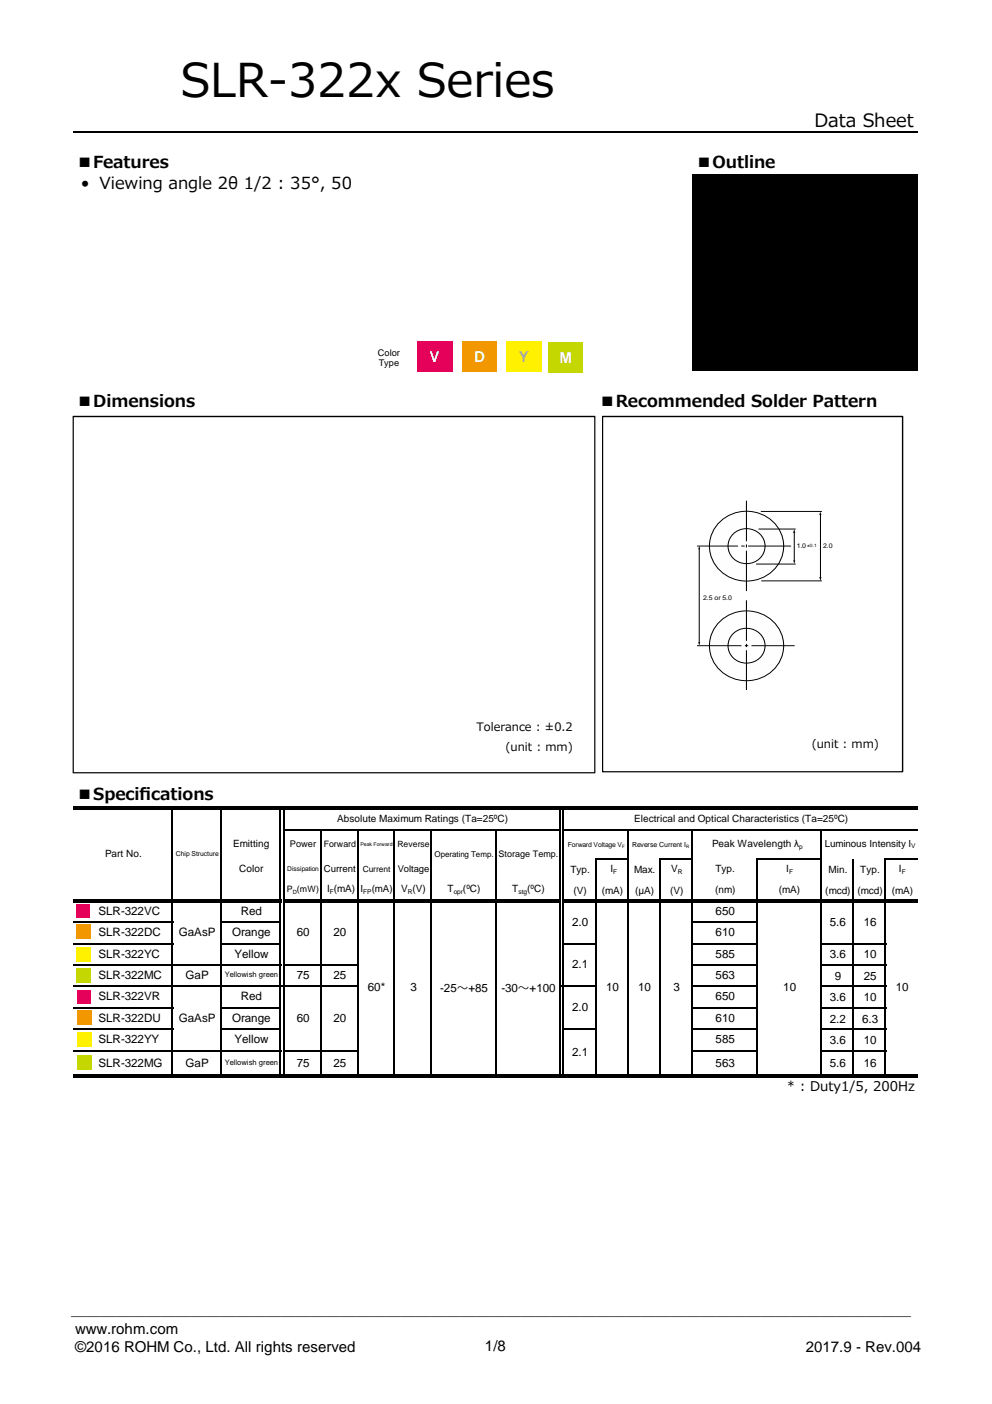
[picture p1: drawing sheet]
<svg xmlns="http://www.w3.org/2000/svg" width="210mm" height="297mm" viewBox="0 0 210 297" stroke-linecap="round" stroke-linejoin="round" font-family="sans-serif">
<path d="M146.5 37h47.7v41.5h-47.7zM15.5 170.7h178.7v.7h-178.7zM15.5 190.2h44v.7h-44zM59.9 190.2h58.8v.7h-58.8zM119 190.2h75.2v.7h-75.2zM15.5 227.2h178.7v.7h-178.7z" fill="#000"/>
<g fill="none" stroke="#000" stroke-width=".34">
<path d="M15.5 27.9h178.7M36.4 171.4v18.8M46.7 171.4v18.8M59.4 171.4v18.8M60.1 171.4v18.8M60.2 175.5h58.5M67.9 175.7v14.5M75.6 175.7v14.5M83.4 175.7v14.5M91.2 175.7v14.5M104.9 175.7v14.5M118.5 171.4v18.8"/>
<path d="M119.2 171.4v18.8M119.4 175.5h74.8M132.8 175.7v14.5M146.5 175.7v14.5M173.7 175.7v14.5M15.5 195.1h21.1M15.5 199.6h21.1M36.4 190.9v36.3M46.7 190.9v36.3M46.9 195.1h12.6M46.9 199.6h12.6M59.4 190.9v36.3"/>
<path d="M60.1 190.9v36.3M67.9 190.9v36.3M75.6 190.9v36.3M83.4 190.9v36.3M91.2 190.9v36.3M104.9 190.9v36.3M118.5 190.9v36.3M119.2 190.9v36.3M119.4 199.6h6.8M126 181.6v8.6M126 190.9v36.3M126.2 181.8h6.8"/>
<path d="M132.8 190.9v36.3M139.7 181.6v8.6M139.7 190.9v36.3M139.8 181.8h6.8M146.5 190.9v36.3M146.6 195.1h13.7M146.6 199.6h13.7M160.1 181.6v8.6M160.1 190.9v36.3M160.3 181.8h13.6M173.7 190.9v36.3M173.9 199.6h13.6"/>
<path d="M180.6 181.8v8.4M180.6 190.9v36.3M187.4 181.6v8.6M187.4 190.9v36.3M187.5 181.8h6.7M15.5 204.2h44M15.5 208.7h60.3M15.5 213.2h21.1M15.5 217.8h21.1M46.9 213.2h12.6M46.9 217.8h12.6M60.2 204.2h15.6"/>
<path d="M118.7 208.7h7.5M119.4 217.8h6.8M146.6 204.2h13.7M146.6 208.7h13.7M146.6 213.2h13.7M146.6 217.8h13.7M173.9 204.2h13.6M173.9 208.7h13.6M173.9 213.2h13.6M173.9 217.8h13.6M15.5 222.3h44M60.2 222.3h15.6"/>
<path d="M146.6 222.3h13.7M173.9 222.3h13.6"/>
</g>
<path d="M15.5 88.1h110.4v75.4h-110.4z" fill-rule="evenodd" fill="#fff"/>
<path d="M15.4 88h110.6v75.6h-110.6zM15.6 88.1v75.4l-.1-.1h110.4l-.2 .1v-75.4l.2 .2h-110.4z" fill="#000"/>
<path d="M127.5 88.1h63.5v75.2h-63.5z" fill-rule="evenodd" fill="#fff"/>
<path d="M127.4 88h63.7v75.4h-63.7zM127.6 88.1v75.2l-.1-.1h63.5l-.2 .1v-75.2l.2 .2h-63.5z" fill="#000"/>
<path d="M88.2 72.1h7.5v6.5h-7.5z" fill-rule="evenodd" fill="#e5005a"/>
<path d="M97.8 72.2h7.4v6.5h-7.4z" fill-rule="evenodd" fill="#f39700"/>
<path d="M107.1 72.2h7.4v6.5h-7.4z" fill-rule="evenodd" fill="#fff100"/>
<path d="M116 72.3h7.4v6.5h-7.4z" fill-rule="evenodd" fill="#c4d700"/>
<path d="M152 110.7a7.4 7.4 0 0 0-1.1 8.1 7.4 7.4 0 0 0 7 4.1 7.4 7.4 0 0 0 6.7-11.4 8.2 8.2 0 0 0-12.6-.8zM155.2 112.9a3.9 3.9 0 0 1 4.8-.5 3.9 3.9 0 0 1 1.6 4.6 3.9 3.9 0 0 1-5 2 3.9 3.9 0 0 1-2.2-4.9z" fill="#fefefe"/>
<path d="M152 110.7a8 8 0 0 1 13.7 3.7 7.8 7.8 0 0 1-11.1 7.8 7.2 7.2 0 0 1-2.6-11.5zM155.2 112.9a3.9 3.9 0 0 1 4.8-.5 3.9 3.9 0 0 1 1.6 4.6 3.9 3.9 0 0 1-5 2 3.9 3.9 0 0 1-2.2-4.9z" fill="none" stroke="#000" stroke-width=".21"/>
<path d="M152 131.8a7.4 7.4 0 0 0-1.1 8.1 7.4 7.4 0 0 0 7 4.1 7.4 7.4 0 0 0 6.7-11.4 8.2 8.2 0 0 0-12.6-.8zM155.2 134a3.9 3.9 0 0 1 4.8-.5 3.9 3.9 0 0 1 1.6 4.6 3.9 3.9 0 0 1-4.7 2.1 3.9 3.9 0 0 1-2.8-4.3l.3-.7z" fill="#fefefe"/>
<g fill="none" stroke="#000" stroke-width=".21">
<path d="M147.5 115.5h8.7M148 116.1v19.9M156.8 115.5h.8M157.9 105.9v8.6M157.9 115.2v.6M157.9 116.5v8.6M158.3 115.5h9.1M160 119.3h8.4M160.5 111.9h7.9M161 108.2h12.9M168.1 112.6v6.1M173.6 108.8v13.5"/>
<path d="M147.5 136.6h9.4M152 131.8a8 8 0 0 1 13.7 3.7 7.8 7.8 0 0 1-11.1 7.8 7.2 7.2 0 0 1-2.6-11.5zM155.2 134a3.9 3.9 0 0 1 4.8-.5 3.9 3.9 0 0 1 1.6 4.6 3.9 3.9 0 0 1-4.7 2.1 3.9 3.9 0 0 1-2.8-4.3l.3-.7zM157.6 136.6h.7M157.9 127v8.6M157.9 136.2v.7M157.9 137.6v8.4M159 136.6h9.1M161.1 122.9h12.8"/>
</g>
<path d="M148 115.5l.2 .7h-.5zM167.9 118.6h.4l-.2 .7zM168.1 111.9l.2 .8h-.5zM173.6 108.2l.2 .8h-.4zM147.7 135.8h.5l-.2 .8zM173.4 122.1h.4l-.2 .8z" fill="#000"/>
<path d="M16.2 191.3h2.8v2.8h-2.8z" fill-rule="evenodd" fill="#e5005a"/>
<path d="M16.2 195.6h3v3h-3z" fill-rule="evenodd" fill="#f39700"/>
<path d="M16.2 200.4h3v3h-3z" fill-rule="evenodd" fill="#fff100"/>
<path d="M16.2 204.9h3v3h-3z" fill-rule="evenodd" fill="#c4d700"/>
<path d="M16.5 209.5h2.8v2.7h-2.8z" fill-rule="evenodd" fill="#e5005a"/>
<path d="M16.5 213.7h3v3h-3z" fill-rule="evenodd" fill="#f39700"/>
<path d="M16.5 218.5h3v3h-3z" fill-rule="evenodd" fill="#fff100"/>
<path d="M16.5 223.3h3v3h-3z" fill-rule="evenodd" fill="#c4d700"/>
<text font-size="9.9" x="38.2" y="20.4">SLR-322x Series</text>
<text font-size="3.9" x="172.3" y="27">Data Sheet</text>
<g font-size="3.5">
<text x="16.2" y="35.6">■Features</text>
<text x="147.2" y="35.6">■Outline</text>
<text x="17.1" y="40.1">• Viewing angle 2θ 1/2 : 35°, 50</text>
<text x="16.2" y="86.1">■Dimensions</text>
<text x="126.8" y="86.1">■Recommended Solder Pattern</text>
<text x="16.2" y="169.3">■Specif</text>
<text x="29.5" y="169.3">ications</text>
</g>
<g font-size="3.2" fill="#fff">
<text x="90.9" y="76.5">V</text>
<text x="100.3" y="76.6">D</text>
<text x="118.4" y="76.7">M</text>
</g>
<text font-size="3.2" fill="#a6a6a6" x="109.8" y="76.6">Y</text>
<g font-size="3.2">
<text x="15" y="278.2">＿＿＿＿＿＿＿＿＿＿＿＿＿＿＿＿＿＿＿＿＿＿＿＿＿＿＿＿＿＿＿＿＿＿＿＿＿＿＿＿＿＿＿＿＿＿＿＿＿＿＿＿＿＿＿＿</text>
<text x="15.9" y="282.2">www.rohm.com</text>
<text x="15.9" y="286.1">©2016 ROHM Co., Ltd. All rights reserved</text>
<text x="102.6" y="285.7">1/8</text>
<text x="170.5" y="286.1">2017.9 - Rev.004</text>
</g>
<text font-size="2.8" x="166.5" y="230.7">* : Duty1/5, 200Hz</text>
<g font-size="2.5">
<text x="100.8" y="154.7">Tolerance : ±0.2</text>
<text x="107" y="158.8">(unit : mm)</text>
<text x="171.7" y="158.3">(unit : mm)</text>
<text x="20.8" y="193.5">SLR-322VC</text>
<text x="50.9" y="193.5">Red</text>
<text x="121.1" y="195.8">2.0</text>
<text x="151.4" y="193.5">650</text>
<text x="175.6" y="195.8">5.6</text>
<text x="182.8" y="195.8">16</text>
<text x="20.8" y="198.1">SLR-322DC</text>
<text x="20.8" y="202.6">SLR-322YC</text>
<text x="37.8" y="198.1">GaAsP</text>
<text x="49.1" y="198.1">Orange</text>
<text x="49.6" y="202.6">Yellow</text>
<text x="62.8" y="198.1">60</text>
<text x="70.6" y="198.1">20</text>
<text x="151.4" y="198.1">610</text>
<text x="151.4" y="202.6">585</text>
<text x="175.6" y="202.8">3.6</text>
<text x="182.8" y="202.8">10</text>
<text x="20.8" y="207.1">SLR-322MC</text>
<text x="39.3" y="207.1">GaP</text>
<text x="62.8" y="207.1">75</text>
<text x="70.6" y="207.1">25</text>
<text x="77.9" y="209.8">60*</text>
<text x="86.8" y="209.8">3</text>
<text x="93.1" y="209.8">-25〜+85</text>
<text x="106.1" y="209.8">-30〜+100</text>
<text x="121.1" y="204.9">2.1</text>
<text x="128.2" y="209.8">10</text>
<text x="135" y="209.8">10</text>
<text x="142.5" y="209.8">3</text>
<text x="151.4" y="207.1">563</text>
<text x="165.7" y="209.8">10</text>
<text x="176.6" y="207.3">9</text>
<text x="182.8" y="207.3">25</text>
<text x="189.6" y="209.8">10</text>
<text x="20.8" y="211.7">SLR-322VR</text>
<text x="50.9" y="211.7">Red</text>
<text x="121.1" y="214">2.0</text>
<text x="151.4" y="211.7">650</text>
<text x="175.6" y="211.8">3.6</text>
<text x="182.8" y="211.8">10</text>
<text x="20.8" y="216.2">SLR-322DU</text>
<text x="20.8" y="220.7">SLR-322YY</text>
<text x="37.8" y="216.2">GaAsP</text>
<text x="49.1" y="216.2">Orange</text>
<text x="49.6" y="220.7">Yellow</text>
<text x="62.8" y="216.2">60</text>
<text x="70.6" y="216.2">20</text>
<text x="151.4" y="216.2">610</text>
<text x="151.4" y="220.7">585</text>
<text x="175.6" y="216.4">2.2</text>
<text x="175.6" y="220.9">3.6</text>
<text x="182.4" y="216.4">6.3</text>
<text x="182.8" y="220.9">10</text>
<text x="20.8" y="225.6">SLR-322MG</text>
<text x="39.3" y="225.6">GaP</text>
<text x="62.8" y="225.6">75</text>
<text x="70.6" y="225.6">25</text>
<text x="121.1" y="223.4">2.1</text>
<text x="151.4" y="225.6">563</text>
<text x="175.6" y="225.8">5.6</text>
<text x="182.8" y="225.8">16</text>
</g>
<g font-size="2.1">
<text x="71.4" y="173.9">Absolute Maximum Ratings (Ta=25ºC)</text>
<text x="134.2" y="173.9">Electrical and Optical Characteristics (Ta=25ºC)</text>
<text x="49.4" y="179.2">Emitting</text>
<text x="150.7" y="179.1">Peak Wavelength λ</text>
<text x="174.5" y="179.1">Luminous Intensity I</text>
<text x="22.2" y="181.4">Part No.</text>
<text x="50.6" y="184.5">Color</text>
<text x="120.7" y="184.7">Typ.</text>
<text x="129.2" y="184.6">I</text>
<text x="134.2" y="184.7">Max.</text>
<text x="142" y="184.6">V</text>
<text x="151.4" y="184.5">Typ.</text>
<text x="166.4" y="184.4">I</text>
<text x="175.3" y="184.7">Min.</text>
<text x="182" y="184.7">Typ.</text>
<text x="190.2" y="184.6">I</text>
<text x="69.2" y="188.8">I (mA)</text>
<text x="76.3" y="188.8">I</text>
<text x="78.7" y="188.8">(mA)</text>
<text x="84.9" y="188.8">V (V)</text>
<text x="94.7" y="188.8">T</text>
<text x="98" y="188.8">(ºC)</text>
<text x="108.4" y="188.8">T</text>
<text x="111.5" y="188.8">(ºC)</text>
<text x="121.4" y="189.1">(V)</text>
<text x="127.3" y="189.1">(mA)</text>
<text x="134.4" y="189.1">(µA)</text>
<text x="141.8" y="189.1">(V)</text>
<text x="151.3" y="188.9">(nm)</text>
<text x="164.8" y="188.9">(mA)</text>
<text x="174.6" y="189.1">(mcd) (mcd)</text>
<text x="188.7" y="189.1">(mA)</text>
</g>
<g font-size="2">
<text x="68.5" y="184.5">Current</text>
<text x="84.2" y="184.5">Voltage</text>
</g>
<g font-size="1.9">
<text x="80" y="75.2">Color</text>
<text x="80.1" y="77.5">Type</text>
<text x="61.3" y="179.2">Power</text>
<text x="68.5" y="179.1">Forward</text>
<text x="105.5" y="181.3">Storage Temp.</text>
<text x="60.7" y="188.8">P (mW)</text>
</g>
<g font-size="1.8">
<text x="84.1" y="179.1">Reverse</text>
<text x="76.8" y="184.4">Current</text>
</g>
<text font-size="1.7" x="91.9" y="181.2">Operating Temp.</text>
<g font-size="1.6">
<text x="47.5" y="206.8">Yellowish green</text>
<text x="47.5" y="225.3">Yellowish green</text>
</g>
<text font-size="1.5" x="133.7" y="179.1">Reverse Current I</text>
<g font-size="1.4">
<text x="168.6" y="116">1.0</text>
<text x="174.2" y="116">2.0</text>
<text x="148.8" y="126.9">2.5 or 5.0</text>
<text x="120.1" y="179.1">Forward Voltage V</text>
<text x="169.1" y="179.5">p</text>
<text x="192.8" y="179.5">V</text>
<text x="37.2" y="181.2">Chip Structure</text>
<text x="60.8" y="184.3">Dissipation</text>
<text x="129.8" y="185">F</text>
<text x="143.4" y="185">R</text>
<text x="167" y="184.8">F</text>
<text x="190.8" y="185">F</text>
<text x="69.8" y="189.2">F</text>
<text x="76.9" y="189.2">FP</text>
<text x="86.3" y="189.2">R</text>
<text x="96" y="189.2">opr</text>
<text x="109.7" y="189.2">stg</text>
</g>
<text font-size="1.2" x="61.9" y="189.1">D</text>
<text font-size="1.1" x="76.3" y="178.9">Peak Forward</text>
<g font-size="1">
<text x="170.8" y="115.7">±0.1</text>
<text x="131.7" y="179.4">F</text>
<text x="145.2" y="179.4">R</text>
</g>
</svg>
